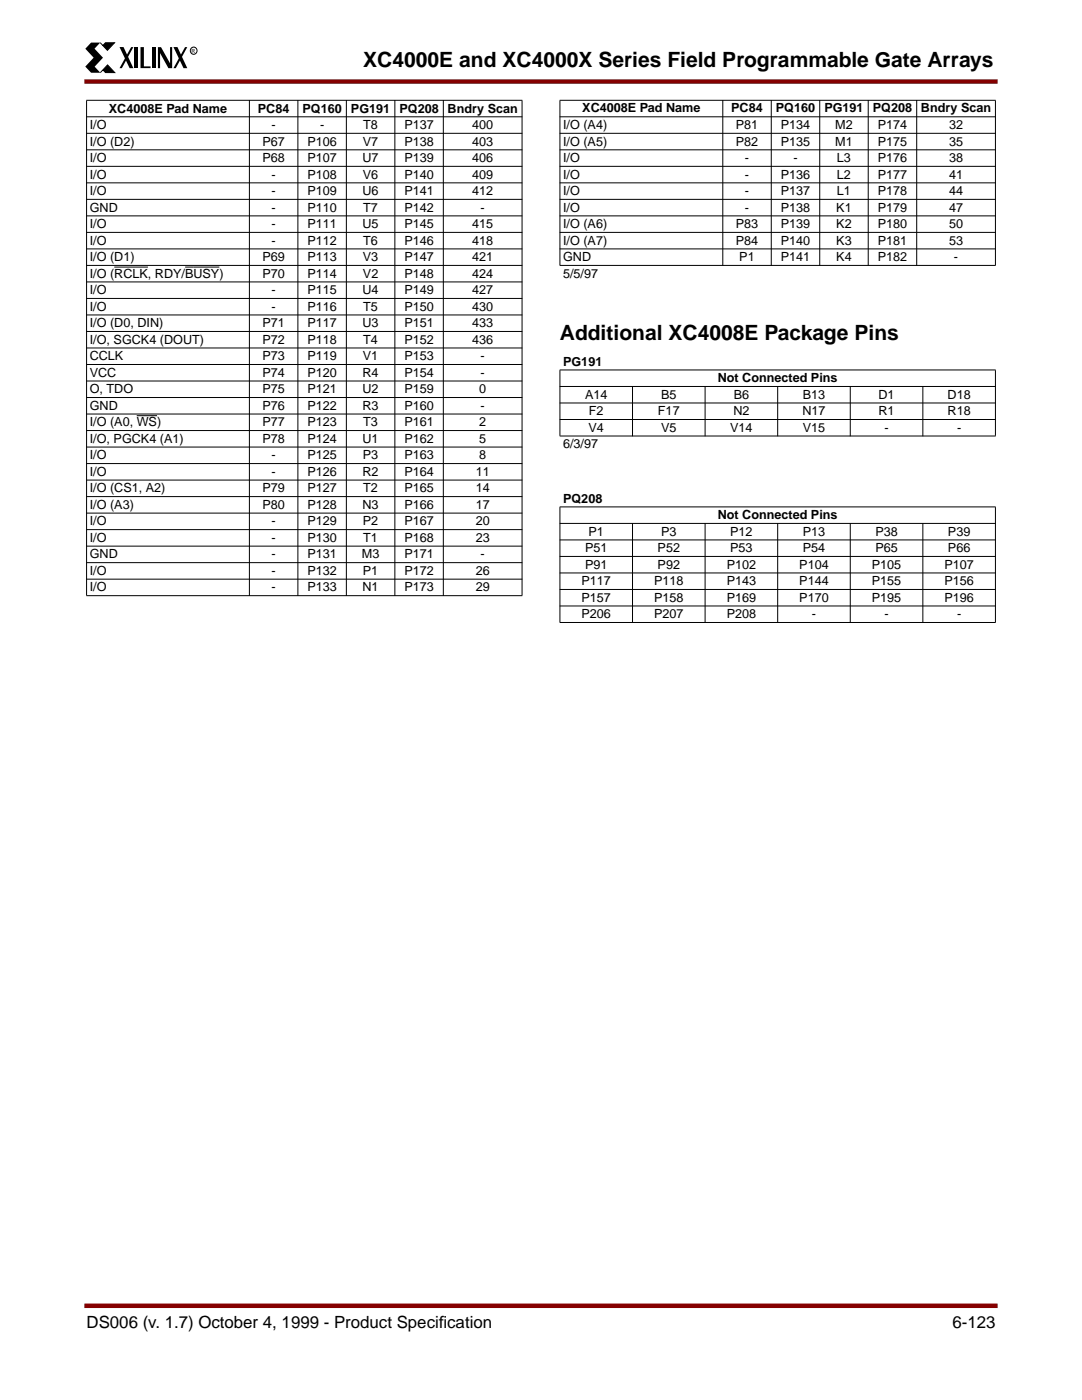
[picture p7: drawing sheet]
<svg xmlns="http://www.w3.org/2000/svg" width="216mm" height="279mm" viewBox="0 0 216 279" stroke-linecap="round" stroke-linejoin="round" font-family="sans-serif">
<path d="M18.2 8.5h1.8l-1.1 1.2 1.7 1.8-1.7 1.8 1.1 1.2h-1.8l-1.2-1.2 1.7-1.8-1.7-1.8zM23.9 9.4h.7l2 4.2h-.7zM26.2 9.4h.4l-2.3 4.2h-.4zM26.8 9.4h.7v4.2h-.7zM28 9.4h.7v3.9h1.3v.3h-2zM30.4 9.4h.6v4.2h-.6zM31.5 9.4h.6l1.8 3.2v-3.2h.5v4.2h-.8l-1.7-3v3h-.4zM34.6 9.4h.8l2 4.2h-.8zM36.9 9.4h.5l-2.3 4.2h-.5z" fill="#000"/>
<path d="M20 8.5l.5 .6 .5-.6h1.8l-1.4 1.6zM21.5 13l1.4 1.5h-1.9l-.5-.6-.5 .6z" fill="#000" stroke="#000" stroke-width=".2"/>
<circle cx="38.6" cy="10.1" r=".7" fill="none" stroke="#000" stroke-width=".2"/>
<path d="M17.3 260.6h181.3" fill="none" stroke="#850000" stroke-width=".88"/>
<path d="M17.3 262.9h181.3v4.3h-181.3z" fill-rule="evenodd" fill="#fff"/>
<path d="M17.3 16.3h181.3z" fill="#fff" stroke="#850000" stroke-width=".88"/>
<path d="M22.8 53.3h6.7M36.9 53.3h6.9M27.3 83h4" fill="none" stroke="#000" stroke-width=".2"/>
<g fill="#000" stroke="#000" stroke-width=".2">
<path d="M17.2 20h87zM17.2 23.3h87zM17.2 26.6h87zM17.2 29.9h87zM17.2 33.2h87zM17.2 36.5h87zM17.2 39.8h87zM111.7 20h87zM111.7 23.3h87zM111.7 26.6h87zM111.7 29.9h87zM111.7 33.2h87z"/>
<path d="M111.7 36.5h87zM111.7 39.8h87zM17.2 43.1h87zM17.2 46.4h87zM17.2 49.7h87zM17.2 53h87zM17.2 56.3h87zM17.2 59.6h87zM111.7 20.1v32.8zM144.2 20v26.4zM144.2 46.3v6.7zM153.9 20v33z"/>
<path d="M163.6 20v33zM173.2 20v33zM182.9 20v33zM198.6 20.1v32.8zM111.7 43.1h87zM111.7 46.4h87zM111.7 49.7h87zM111.7 53h87zM17.2 62.9h87zM17.2 66.2h87zM17.2 69.4h87zM17.2 72.7h87z"/>
<path d="M17.2 76h87zM17.2 79.3h87zM111.7 73.8h87zM111.7 77.1h87zM17.2 82.6h87zM17.2 85.9h87zM17.2 89.2h87zM17.2 92.5h87zM17.2 95.8h87zM17.2 99.1h87zM111.7 73.9v13.1zM126.2 77.1v10z"/>
<path d="M140.7 77.1v10zM155.2 77.1v10zM169.7 77.1v10zM184.1 77.1v10zM198.6 73.9v13.1zM111.7 80.4h87zM111.7 83.7h87zM111.7 87h87zM17.3 20.1v98.7zM49.8 20v98.9zM59.4 20v98.9zM69.1 20v98.9z"/>
<path d="M78.8 20v98.9zM88.5 20v98.9zM104.2 20.1v98.7zM17.2 102.4h87zM17.2 105.7h87zM17.2 109h87zM17.2 112.3h87zM17.2 115.6h87zM17.2 118.9h87zM111.7 101.2h87zM111.7 104.5h87zM111.7 107.8h87z"/>
<path d="M111.7 111h87zM111.7 114.3h87zM111.7 117.6h87zM111.7 101.2v23zM126.2 104.4v19.9zM140.7 104.4v19.9zM155.2 104.4v19.9zM169.7 104.4v19.9zM184.1 104.4v19.9zM198.6 101.2v23zM111.7 120.9h87zM111.7 124.2h87z"/>
</g>
<g font-size="4.2">
<text x="72.5" y="13.3">XC4000E and XC4000X Series Field Programmable Gate Arrays</text>
<text x="111.7" y="67.9">Additional XC4008E Package Pins</text>
</g>
<g font-size="3.4">
<text x="17.3" y="265.1">DS006 (v. 1.7) October 4, 1999 - Product Specif</text>
<text x="87.6" y="265.1">ication</text>
<text x="190" y="265.1">6-123</text>
</g>
<g font-size="2.5">
<text x="21.7" y="22.5">XC4008E Pad Name</text>
<text x="51.5" y="22.5">PC84</text>
<text x="60.4" y="22.5">PQ160</text>
<text x="70" y="22.5">PG191</text>
<text x="79.7" y="22.5">PQ208 Bndry Scan</text>
<text x="116.2" y="22.5">XC4008E Pad Name</text>
<text x="145.9" y="22.5">PC84</text>
<text x="154.8" y="22.5">PQ160</text>
<text x="164.5" y="22.5">PG191</text>
<text x="174.2" y="22.5">PQ208 Bndry Scan</text>
<text x="17.9" y="25.8">I/O</text>
<text x="17.9" y="29.1">I/O (D2)</text>
<text x="52.4" y="29.1">P67</text>
<text x="54.2" y="25.8">-</text>
<text x="61.3" y="29.1">P106</text>
<text x="63.9" y="25.8">-</text>
<text x="72.4" y="29.1">V7</text>
<text x="72.5" y="25.8">T8</text>
<text x="80.7" y="25.8">P137</text>
<text x="80.7" y="29.1">P138</text>
<text x="94.2" y="25.8">400</text>
<text x="94.2" y="29.1">403</text>
<text x="112.4" y="25.8">I/O (A4)</text>
<text x="112.4" y="29.1">I/O (A5)</text>
<text x="146.8" y="25.8">P81</text>
<text x="146.8" y="29.1">P82</text>
<text x="155.8" y="25.8">P134</text>
<text x="155.8" y="29.1">P135</text>
<text x="166.7" y="25.8">M2</text>
<text x="166.7" y="29.1">M1</text>
<text x="175.1" y="25.8">P174</text>
<text x="175.1" y="29.1">P175</text>
<text x="189.4" y="25.8">32</text>
<text x="189.4" y="29.1">35</text>
<text x="17.9" y="32.4">I/O</text>
<text x="17.9" y="35.7">I/O</text>
<text x="52.4" y="32.4">P68</text>
<text x="54.2" y="35.7">-</text>
<text x="61.3" y="32.4">P107</text>
<text x="61.3" y="35.7">P108</text>
<text x="72.3" y="32.4">U7</text>
<text x="72.4" y="35.7">V6</text>
<text x="80.7" y="32.4">P139</text>
<text x="80.7" y="35.7">P140</text>
<text x="94.2" y="32.4">406</text>
<text x="94.2" y="35.7">409</text>
<text x="112.4" y="32.4">I/O</text>
<text x="112.4" y="35.7">I/O</text>
<text x="148.6" y="32.4">-</text>
<text x="148.6" y="35.7">-</text>
<text x="155.8" y="35.7">P136</text>
<text x="158.3" y="32.4">-</text>
<text x="167" y="32.4">L3</text>
<text x="167" y="35.7">L2</text>
<text x="175.1" y="32.4">P176</text>
<text x="175.1" y="35.7">P177</text>
<text x="189.4" y="32.4">38</text>
<text x="189.4" y="35.7">41</text>
<text x="17.9" y="38.9">I/O</text>
<text x="54.2" y="38.9">-</text>
<text x="61.3" y="38.9">P109</text>
<text x="72.3" y="38.9">U6</text>
<text x="80.7" y="38.9">P141</text>
<text x="94.2" y="38.9">412</text>
<text x="112.4" y="38.9">I/O</text>
<text x="148.6" y="38.9">-</text>
<text x="155.8" y="38.9">P137</text>
<text x="167" y="38.9">L1</text>
<text x="175.1" y="38.9">P178</text>
<text x="189.4" y="38.9">44</text>
<text x="17.9" y="42.2">GND</text>
<text x="17.9" y="45.5">I/O</text>
<text x="54.2" y="42.2">-</text>
<text x="54.2" y="45.5">-</text>
<text x="61.3" y="42.2">P110</text>
<text x="61.3" y="45.5">P111</text>
<text x="72.3" y="45.5">U5</text>
<text x="72.5" y="42.2">T7</text>
<text x="80.7" y="42.2">P142</text>
<text x="80.7" y="45.5">P145</text>
<text x="94.2" y="45.5">415</text>
<text x="95.9" y="42.2">-</text>
<text x="112.4" y="42.2">I/O</text>
<text x="112.4" y="45.5">I/O (A6)</text>
<text x="146.8" y="45.5">P83</text>
<text x="148.6" y="42.2">-</text>
<text x="155.8" y="42.2">P138</text>
<text x="155.8" y="45.5">P139</text>
<text x="166.9" y="42.2">K1</text>
<text x="166.9" y="45.5">K2</text>
<text x="175.1" y="42.2">P179</text>
<text x="175.1" y="45.5">P180</text>
<text x="189.4" y="42.2">47</text>
<text x="189.4" y="45.5">50</text>
<text x="17.9" y="48.8">I/O</text>
<text x="17.9" y="52.1">I/O (D1)</text>
<text x="52.4" y="52.1">P69</text>
<text x="54.2" y="48.8">-</text>
<text x="61.3" y="52.1">P113</text>
<text x="61.3" y="48.8">P112</text>
<text x="72.4" y="52.1">V3</text>
<text x="72.5" y="48.8">T6</text>
<text x="80.7" y="48.8">P146</text>
<text x="80.7" y="52.1">P147</text>
<text x="94.2" y="48.8">418</text>
<text x="94.2" y="52.1">421</text>
<text x="112.4" y="48.8">I/O (A7)</text>
<text x="112.4" y="52.1">GND</text>
<text x="146.8" y="48.8">P84</text>
<text x="147.5" y="52.1">P1</text>
<text x="155.8" y="48.8">P140</text>
<text x="155.8" y="52.1">P141</text>
<text x="166.9" y="48.8">K3</text>
<text x="166.9" y="52.1">K4</text>
<text x="175.1" y="48.8">P181</text>
<text x="175.1" y="52.1">P182</text>
<text x="189.4" y="48.8">53</text>
<text x="190.4" y="52.1">-</text>
<text x="17.9" y="55.4">I/O (RCLK, RDY/BUSY)</text>
<text x="17.9" y="58.7">I/O</text>
<text x="52.4" y="55.4">P70</text>
<text x="54.2" y="58.7">-</text>
<text x="61.3" y="58.7">P115</text>
<text x="61.3" y="55.4">P114</text>
<text x="72.3" y="58.7">U4</text>
<text x="72.4" y="55.4">V2</text>
<text x="80.7" y="58.7">P149</text>
<text x="80.7" y="55.4">P148</text>
<text x="94.2" y="58.7">427</text>
<text x="94.2" y="55.4">424</text>
<text x="112.4" y="55.4">5/5/97</text>
<text x="17.9" y="62">I/O</text>
<text x="17.9" y="65.3">I/O (D0, DIN)</text>
<text x="52.4" y="65.3">P71</text>
<text x="54.2" y="62">-</text>
<text x="61.3" y="62">P116</text>
<text x="61.3" y="65.3">P117</text>
<text x="72.3" y="65.3">U3</text>
<text x="72.5" y="62">T5</text>
<text x="80.7" y="62">P150</text>
<text x="80.7" y="65.3">P151</text>
<text x="94.2" y="62">430</text>
<text x="94.2" y="65.3">433</text>
<text x="17.9" y="68.6">I/O, SGCK4 (DOUT)</text>
<text x="17.9" y="71.9">CCLK</text>
<text x="52.4" y="68.6">P72</text>
<text x="52.4" y="71.9">P73</text>
<text x="61.3" y="71.9">P119</text>
<text x="61.3" y="68.6">P118</text>
<text x="72.4" y="71.9">V1</text>
<text x="72.5" y="68.6">T4</text>
<text x="80.7" y="68.6">P152</text>
<text x="80.7" y="71.9">P153</text>
<text x="94.2" y="68.6">436</text>
<text x="95.9" y="71.9">-</text>
<text x="17.9" y="75.2">VCC</text>
<text x="52.4" y="75.2">P74</text>
<text x="61.3" y="75.2">P120</text>
<text x="72.3" y="75.2">R4</text>
<text x="80.7" y="75.2">P154</text>
<text x="95.9" y="75.2">-</text>
<text x="112.4" y="73">PG191</text>
<text x="143.2" y="76.3">Not Connected Pins</text>
<text x="17.9" y="78.5">O, TDO</text>
<text x="17.9" y="81.8">GND</text>
<text x="52.4" y="78.5">P75</text>
<text x="52.4" y="81.8">P76</text>
<text x="61.3" y="78.5">P121</text>
<text x="61.3" y="81.8">P122</text>
<text x="72.3" y="78.5">U2</text>
<text x="72.3" y="81.8">R3</text>
<text x="80.7" y="78.5">P159</text>
<text x="80.7" y="81.8">P160</text>
<text x="95.6" y="78.5">0</text>
<text x="95.9" y="81.8">-</text>
<text x="116.7" y="79.6">A14</text>
<text x="117.5" y="82.9">F2</text>
<text x="131.3" y="82.9">F17</text>
<text x="131.9" y="79.6">B5</text>
<text x="146.3" y="82.9">N2</text>
<text x="146.4" y="79.6">B6</text>
<text x="160.1" y="82.9">N17</text>
<text x="160.2" y="79.6">B13</text>
<text x="175.3" y="79.6">D1</text>
<text x="175.3" y="82.9">R1</text>
<text x="189.1" y="79.6">D18</text>
<text x="189.1" y="82.9">R18</text>
<text x="17.9" y="88.4">I/O, PGCK4 (A1)</text>
<text x="17.9" y="85.1">I/O (A0, WS)</text>
<text x="52.4" y="88.4">P78</text>
<text x="52.4" y="85.1">P77</text>
<text x="61.3" y="88.4">P124</text>
<text x="61.3" y="85.1">P123</text>
<text x="72.3" y="88.4">U1</text>
<text x="72.5" y="85.1">T3</text>
<text x="80.7" y="88.4">P162</text>
<text x="80.7" y="85.1">P161</text>
<text x="95.6" y="88.4">5</text>
<text x="95.6" y="85.1">2</text>
<text x="112.4" y="89.5">6/3/97</text>
<text x="117.4" y="86.2">V4</text>
<text x="131.9" y="86.2">V5</text>
<text x="145.7" y="86.2">V14</text>
<text x="160.2" y="86.2">V15</text>
<text x="176.5" y="86.2">-</text>
<text x="191" y="86.2">-</text>
<text x="17.9" y="91.7">I/O</text>
<text x="17.9" y="95">I/O</text>
<text x="54.2" y="91.7">-</text>
<text x="54.2" y="95">-</text>
<text x="61.3" y="91.7">P125</text>
<text x="61.3" y="95">P126</text>
<text x="72.3" y="95">R2</text>
<text x="72.4" y="91.7">P3</text>
<text x="80.7" y="95">P164</text>
<text x="80.7" y="91.7">P163</text>
<text x="94.9" y="95">11</text>
<text x="95.6" y="91.7">8</text>
<text x="17.9" y="98.3">I/O (CS1, A2)</text>
<text x="17.9" y="101.6">I/O (A3)</text>
<text x="52.4" y="98.3">P79</text>
<text x="52.4" y="101.6">P80</text>
<text x="61.3" y="98.3">P127</text>
<text x="61.3" y="101.6">P128</text>
<text x="72.3" y="101.6">N3</text>
<text x="72.5" y="98.3">T2</text>
<text x="80.7" y="98.3">P165</text>
<text x="80.7" y="101.6">P166</text>
<text x="94.9" y="98.3">14</text>
<text x="94.9" y="101.6">17</text>
<text x="112.4" y="100.3">PQ208</text>
<text x="17.9" y="104.9">I/O</text>
<text x="54.2" y="104.9">-</text>
<text x="61.3" y="104.9">P129</text>
<text x="72.4" y="104.9">P2</text>
<text x="80.7" y="104.9">P167</text>
<text x="94.9" y="104.9">20</text>
<text x="117.4" y="106.9">P1</text>
<text x="131.9" y="106.9">P3</text>
<text x="143.2" y="103.6">Not Connected Pins</text>
<text x="145.7" y="106.9">P12</text>
<text x="160.2" y="106.9">P13</text>
<text x="174.7" y="106.9">P38</text>
<text x="189.1" y="106.9">P39</text>
<text x="17.9" y="108.1">I/O</text>
<text x="17.9" y="111.4">GND</text>
<text x="54.2" y="108.1">-</text>
<text x="54.2" y="111.4">-</text>
<text x="61.3" y="108.1">P130</text>
<text x="61.3" y="111.4">P131</text>
<text x="72.2" y="111.4">M3</text>
<text x="72.5" y="108.1">T1</text>
<text x="80.7" y="108.1">P168</text>
<text x="80.7" y="111.4">P171</text>
<text x="94.9" y="108.1">23</text>
<text x="95.9" y="111.4">-</text>
<text x="116.7" y="110.2">P51</text>
<text x="116.7" y="113.5">P91</text>
<text x="131.2" y="110.2">P52</text>
<text x="131.2" y="113.5">P92</text>
<text x="145" y="113.5">P102</text>
<text x="145.7" y="110.2">P53</text>
<text x="159.5" y="113.5">P104</text>
<text x="160.2" y="110.2">P54</text>
<text x="174" y="113.5">P105</text>
<text x="174.7" y="110.2">P65</text>
<text x="188.4" y="113.5">P107</text>
<text x="189.1" y="110.2">P66</text>
<text x="17.9" y="114.7">I/O</text>
<text x="17.9" y="118">I/O</text>
<text x="54.2" y="114.7">-</text>
<text x="54.2" y="118">-</text>
<text x="61.3" y="114.7">P132</text>
<text x="61.3" y="118">P133</text>
<text x="72.3" y="118">N1</text>
<text x="72.4" y="114.7">P1</text>
<text x="80.7" y="118">P173</text>
<text x="80.7" y="114.7">P172</text>
<text x="94.9" y="118">29</text>
<text x="94.9" y="114.7">26</text>
<text x="116" y="116.8">P117</text>
<text x="130.5" y="116.8">P118</text>
<text x="145" y="116.8">P143</text>
<text x="159.5" y="116.8">P144</text>
<text x="174" y="116.8">P155</text>
<text x="188.4" y="116.8">P156</text>
<text x="116" y="120.1">P157</text>
<text x="116" y="123.4">P206</text>
<text x="130.5" y="120.1">P158</text>
<text x="130.5" y="123.4">P207</text>
<text x="145" y="120.1">P169</text>
<text x="145" y="123.4">P208</text>
<text x="159.5" y="120.1">P170</text>
<text x="162" y="123.4">-</text>
<text x="174" y="120.1">P195</text>
<text x="176.5" y="123.4">-</text>
<text x="188.4" y="120.1">P196</text>
<text x="191" y="123.4">-</text>
</g>
<text font-size="1.1" x="38.2" y="10.5">R</text>
</svg>
